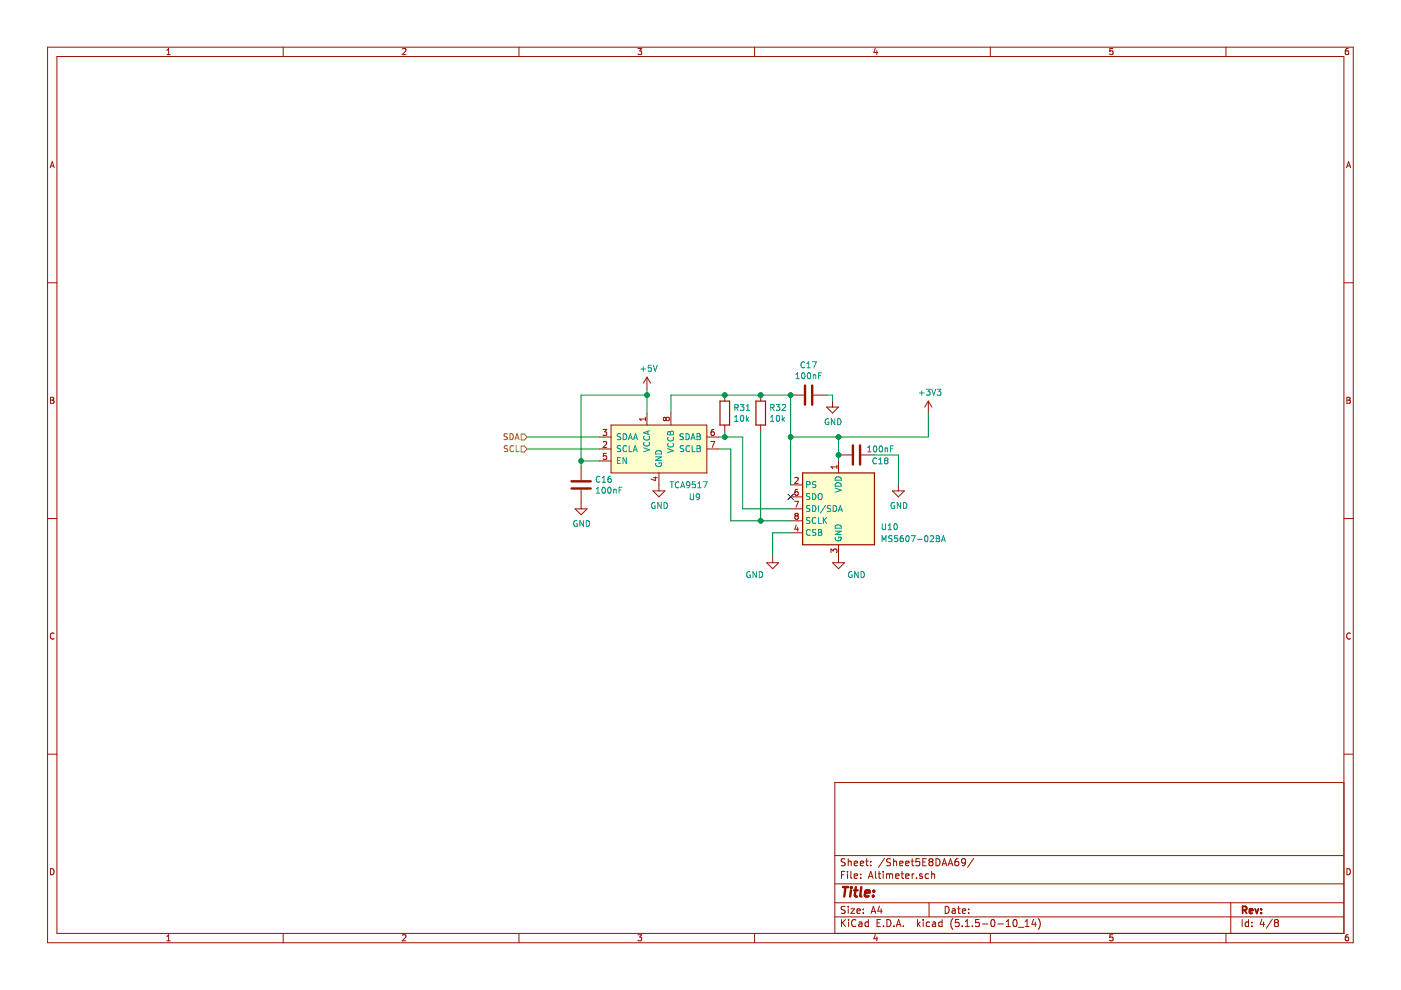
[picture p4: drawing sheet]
EESchema Schematic File Version 4
EELAYER 30 0
EELAYER END
$Descr A4 11693 8268
encoding utf-8
Sheet 4 8
Title ""
Date ""
Rev ""
Comp ""
Comment1 ""
Comment2 ""
Comment3 ""
Comment4 ""
$EndDescr
$Comp
L Sensor_Pressure:MS5607-02BA U10
U 1 1
P 7000 4250
F 0 "U10" H 7350 4100 50  0000 L CNN
F 1 "MS5607-02BA" H 7350 4000 50  0000 L CNN
F 2 "Package_LGA:LGA-8_3x5mm_P1.25mm" H 7000 4250 50  0001 C CNN
F 3 "https://www.te.com/commerce/DocumentDelivery/DDEController?Action=showdoc&DocId=Data+Sheet%7FMS5607-02BA03%7FB2%7Fpdf%7FEnglish%7FENG_DS_MS5607-02BA03_B2.pdf%7FCAT-BLPS0035" H 7000 4250 50  0001 C CNN
	1    7000 4250
	1    0    0    -1  
$EndComp
Wire Wire Line
	7000 3850 7000 3800
$Comp
L power:GND #PWR?
U 1 1
P 7000 4650
AR Path="/5E8DEBD8" Ref="#PWR?"  Part="1" 
AR Path="/5E8DAA6A/5E8DEBD8" Ref="#PWR0164"  Part="1" 
F 0 "#PWR0164" H 7000 4400 50  0001 C CNN
F 1 "GND" H 7150 4500 50  0000 C CNN
F 2 "" H 7000 4650 50  0001 C CNN
F 3 "" H 7000 4650 50  0001 C CNN
	1    7000 4650
	1    0    0    -1  
$EndComp
Wire Wire Line
	6600 4050 6600 3650
Wire Wire Line
	6600 3650 7000 3650
Connection ~ 7000 3650
$Comp
L power:GND #PWR0165
U 1 1
P 6450 4650
F 0 "#PWR0165" H 6450 4400 50  0001 C CNN
F 1 "GND" H 6300 4500 50  0000 C CNN
F 2 "" H 6450 4650 50  0001 C CNN
F 3 "" H 6450 4650 50  0001 C CNN
	1    6450 4650
	1    0    0    -1  
$EndComp
Wire Wire Line
	6450 4650 6450 4450
Wire Wire Line
	6450 4450 6600 4450
NoConn ~ 6600 4150
$Comp
L payload2020_custom:TCA9517 U?
U 1 1
P 5300 3850
AR Path="/5E8DEBEA" Ref="U?"  Part="1" 
AR Path="/5E8DAA6A/5E8DEBEA" Ref="U9"  Part="1" 
F 0 "U9" H 5800 3550 50  0000 C CNN
F 1 "TCA9517" H 5750 3650 50  0000 C CNN
F 2 "Package_SO:VSSOP-8_3.0x3.0mm_P0.65mm" H 5300 3850 50  0001 C CNN
F 3 "" H 5300 3850 50  0001 C CNN
	1    5300 3850
	1    0    0    -1  
$EndComp
$Comp
L Device:C C?
U 1 1
P 7150 3800
AR Path="/5E8DEBF0" Ref="C?"  Part="1" 
AR Path="/5E8DAA6A/5E8DEBF0" Ref="C18"  Part="1" 
F 0 "C18" V 7200 4000 50  0000 C CNN
F 1 "100nF" V 7100 4000 50  0000 C CNN
F 2 "Capacitor_SMD:C_0603_1608Metric_Pad1.05x0.95mm_HandSolder" H 7188 3650 50  0001 C CNN
F 3 "~" H 7150 3800 50  0001 C CNN
	1    7150 3800
	0    1    1    0   
$EndComp
$Comp
L power:GND #PWR?
U 1 1
P 7500 4050
AR Path="/5E8DEBF6" Ref="#PWR?"  Part="1" 
AR Path="/5E8DAA6A/5E8DEBF6" Ref="#PWR0166"  Part="1" 
F 0 "#PWR0166" H 7500 3800 50  0001 C CNN
F 1 "GND" H 7505 3877 50  0000 C CNN
F 2 "" H 7500 4050 50  0001 C CNN
F 3 "" H 7500 4050 50  0001 C CNN
	1    7500 4050
	1    0    0    -1  
$EndComp
Connection ~ 7000 3800
Wire Wire Line
	7000 3800 7000 3650
Wire Wire Line
	7300 3800 7500 3800
Wire Wire Line
	7500 3800 7500 4050
Wire Wire Line
	6600 4250 6200 4250
Wire Wire Line
	6200 4250 6200 3650
Wire Wire Line
	6200 3650 6050 3650
Wire Wire Line
	6000 3750 6100 3750
Wire Wire Line
	6100 3750 6100 4350
Wire Wire Line
	6100 4350 6350 4350
$Comp
L power:GND #PWR?
U 1 1
P 5500 4050
AR Path="/5E8DEC06" Ref="#PWR?"  Part="1" 
AR Path="/5E8DAA6A/5E8DEC06" Ref="#PWR0167"  Part="1" 
F 0 "#PWR0167" H 5500 3800 50  0001 C CNN
F 1 "GND" H 5505 3877 50  0000 C CNN
F 2 "" H 5500 4050 50  0001 C CNN
F 3 "" H 5500 4050 50  0001 C CNN
	1    5500 4050
	1    0    0    -1  
$EndComp
$Comp
L power:+5V #PWR?
U 1 1
P 5400 3250
AR Path="/5E8DEC0C" Ref="#PWR?"  Part="1" 
AR Path="/5E8DAA6A/5E8DEC0C" Ref="#PWR0168"  Part="1" 
F 0 "#PWR0168" H 5400 3100 50  0001 C CNN
F 1 "+5V" H 5415 3423 50  0000 C CNN
F 2 "" H 5400 3250 50  0001 C CNN
F 3 "" H 5400 3250 50  0001 C CNN
	1    5400 3250
	1    0    0    -1  
$EndComp
Wire Wire Line
	5600 3300 5600 3450
Wire Wire Line
	5600 3300 6050 3300
Wire Wire Line
	6600 3300 6600 3650
Connection ~ 6600 3650
$Comp
L Device:R R?
U 1 1
P 6350 3450
AR Path="/5E8DEC17" Ref="R?"  Part="1" 
AR Path="/5E8DAA6A/5E8DEC17" Ref="R32"  Part="1" 
F 0 "R32" H 6420 3496 50  0000 L CNN
F 1 "10k" H 6420 3405 50  0000 L CNN
F 2 "Resistor_SMD:R_0603_1608Metric_Pad1.05x0.95mm_HandSolder" V 6280 3450 50  0001 C CNN
F 3 "~" H 6350 3450 50  0001 C CNN
	1    6350 3450
	1    0    0    -1  
$EndComp
$Comp
L Device:R R?
U 1 1
P 6050 3450
AR Path="/5E8DEC1D" Ref="R?"  Part="1" 
AR Path="/5E8DAA6A/5E8DEC1D" Ref="R31"  Part="1" 
F 0 "R31" H 6120 3496 50  0000 L CNN
F 1 "10k" H 6120 3405 50  0000 L CNN
F 2 "Resistor_SMD:R_0603_1608Metric_Pad1.05x0.95mm_HandSolder" V 5980 3450 50  0001 C CNN
F 3 "~" H 6050 3450 50  0001 C CNN
	1    6050 3450
	1    0    0    -1  
$EndComp
Connection ~ 6050 3300
Connection ~ 6350 3300
Wire Wire Line
	6350 3300 6600 3300
Wire Wire Line
	6050 3600 6050 3650
Wire Wire Line
	6050 3300 6350 3300
Connection ~ 6050 3650
Wire Wire Line
	6050 3650 6000 3650
Wire Wire Line
	6350 3600 6350 4350
Connection ~ 6350 4350
Wire Wire Line
	6350 4350 6600 4350
$Comp
L Device:C C?
U 1 1
P 6750 3300
AR Path="/5E8DEC2D" Ref="C?"  Part="1" 
AR Path="/5E8DAA6A/5E8DEC2D" Ref="C17"  Part="1" 
F 0 "C17" V 6498 3300 50  0000 C CNN
F 1 "100nF" V 6589 3300 50  0000 C CNN
F 2 "Capacitor_SMD:C_0603_1608Metric_Pad1.05x0.95mm_HandSolder" H 6788 3150 50  0001 C CNN
F 3 "~" H 6750 3300 50  0001 C CNN
	1    6750 3300
	0    1    1    0   
$EndComp
Connection ~ 6600 3300
$Comp
L power:GND #PWR?
U 1 1
P 6950 3350
AR Path="/5E8DEC34" Ref="#PWR?"  Part="1" 
AR Path="/5E8DAA6A/5E8DEC34" Ref="#PWR0169"  Part="1" 
F 0 "#PWR0169" H 6950 3100 50  0001 C CNN
F 1 "GND" H 6955 3177 50  0000 C CNN
F 2 "" H 6950 3350 50  0001 C CNN
F 3 "" H 6950 3350 50  0001 C CNN
	1    6950 3350
	1    0    0    -1  
$EndComp
Wire Wire Line
	6900 3300 6950 3300
Wire Wire Line
	6950 3300 6950 3350
$Comp
L Device:C C?
U 1 1
P 4850 4050
AR Path="/5E8DEC3C" Ref="C?"  Part="1" 
AR Path="/5E8DAA6A/5E8DEC3C" Ref="C16"  Part="1" 
F 0 "C16" H 4965 4096 50  0000 L CNN
F 1 "100nF" H 4965 4005 50  0000 L CNN
F 2 "Capacitor_SMD:C_0603_1608Metric_Pad1.05x0.95mm_HandSolder" H 4888 3900 50  0001 C CNN
F 3 "~" H 4850 4050 50  0001 C CNN
	1    4850 4050
	1    0    0    -1  
$EndComp
Wire Wire Line
	5400 3250 5400 3300
Wire Wire Line
	5400 3450 5400 3300
Connection ~ 5400 3300
Wire Wire Line
	4400 3650 5000 3650
Wire Wire Line
	7000 3650 7750 3650
Wire Wire Line
	4850 3900 4850 3850
Wire Wire Line
	4850 3850 5000 3850
Wire Wire Line
	4850 3850 4850 3300
Wire Wire Line
	4850 3300 5400 3300
Connection ~ 4850 3850
$Comp
L power:GND #PWR?
U 1 1
P 4850 4200
AR Path="/5E8DEC4D" Ref="#PWR?"  Part="1" 
AR Path="/5E8DAA6A/5E8DEC4D" Ref="#PWR0170"  Part="1" 
F 0 "#PWR0170" H 4850 3950 50  0001 C CNN
F 1 "GND" H 4855 4027 50  0000 C CNN
F 2 "" H 4850 4200 50  0001 C CNN
F 3 "" H 4850 4200 50  0001 C CNN
	1    4850 4200
	1    0    0    -1  
$EndComp
Wire Wire Line
	4400 3750 5000 3750
Text HLabel 4400 3650 0    50   Input ~ 0
SDA
Text HLabel 4400 3750 0    50   Input ~ 0
SCL
$Comp
L power:+3V3 #PWR0171
U 1 1
P 7750 3450
F 0 "#PWR0171" H 7750 3300 50  0001 C CNN
F 1 "+3V3" H 7765 3623 50  0000 C CNN
F 2 "" H 7750 3450 50  0001 C CNN
F 3 "" H 7750 3450 50  0001 C CNN
	1    7750 3450
	1    0    0    -1  
$EndComp
Wire Wire Line
	7750 3450 7750 3650
$EndSCHEMATC
